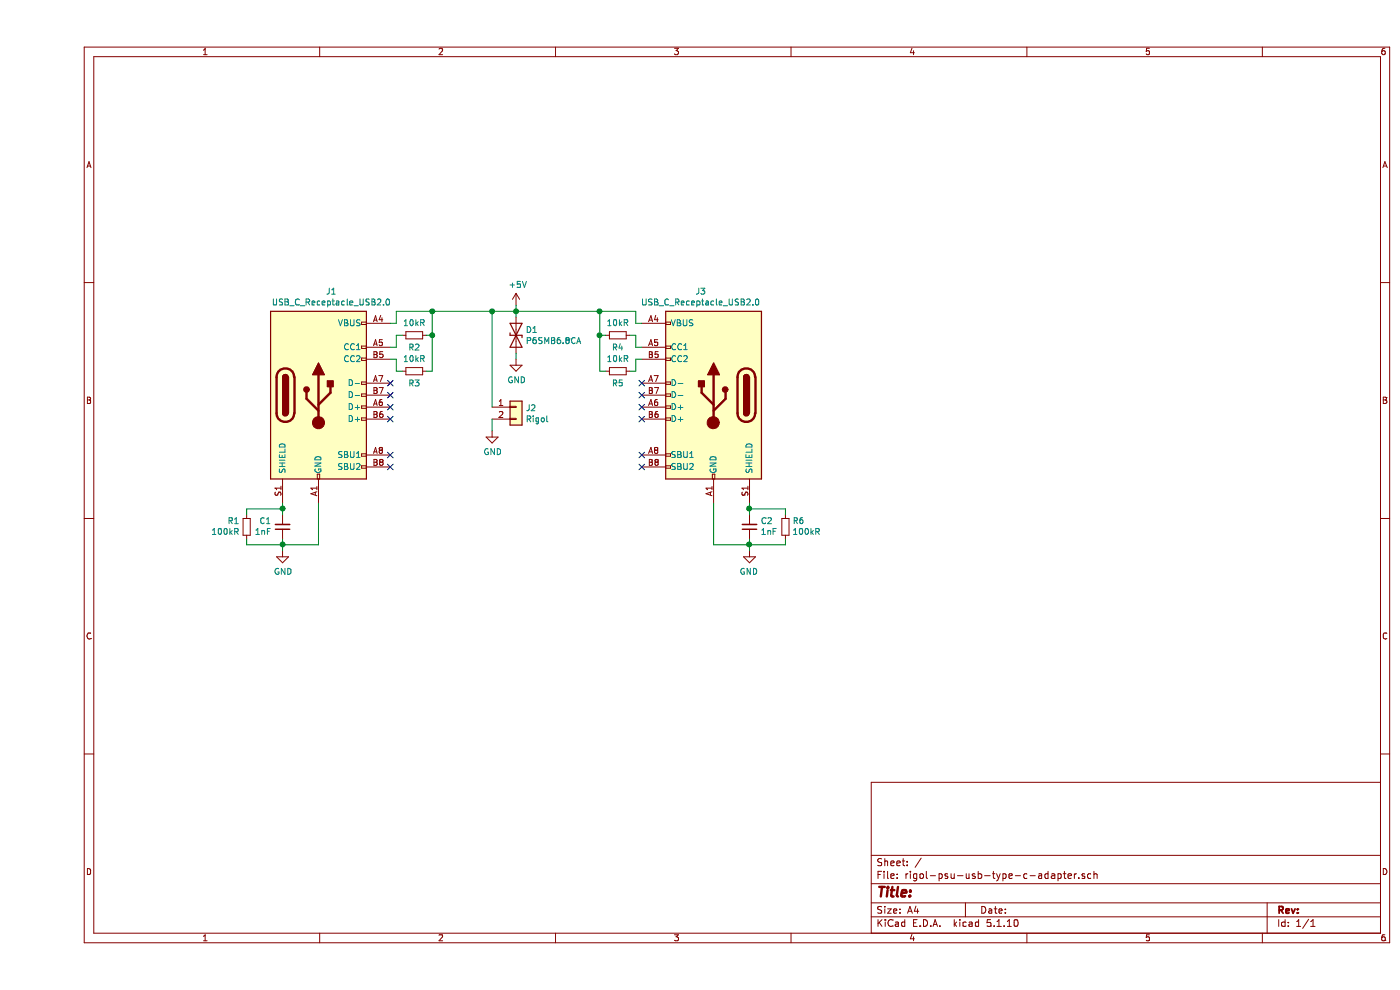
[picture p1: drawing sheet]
EESchema Schematic File Version 4
EELAYER 30 0
EELAYER END
$Descr A4 11693 8268
encoding utf-8
Sheet 1 1
Title ""
Date ""
Rev ""
Comp ""
Comment1 ""
Comment2 ""
Comment3 ""
Comment4 ""
$EndDescr
$Comp
L Connector:USB_C_Receptacle_USB2.0 J1
U 1 1
P 2350 3300
F 0 "J1" H 2457 4167 50  0000 C CNN
F 1 "USB_C_Receptacle_USB2.0" H 2457 4076 50  0000 C CNN
F 2 "Connector_USB:USB_C_Receptacle_Palconn_UTC16-G" H 2500 3300 50  0001 C CNN
F 3 "https://www.usb.org/sites/default/files/documents/usb_type-c.zip" H 2500 3300 50  0001 C CNN
F 4 "C167321" H 2350 3300 50  0001 C CNN "LCSC"
	1    2350 3300
	1    0    0    -1  
$EndComp
$Comp
L Device:R_Small R3
U 1 1
P 3150 3100
F 0 "R3" V 3250 3100 50  0000 C CNN
F 1 "10kR" V 3045 3100 50  0000 C CNN
F 2 "Resistor_SMD:R_0402_1005Metric" H 3150 3100 50  0001 C CNN
F 3 "~" H 3150 3100 50  0001 C CNN
F 4 "C25744" H 3150 3100 50  0001 C CNN "LCSC"
	1    3150 3100
	0    1    1    0   
$EndComp
$Comp
L Device:R_Small R2
U 1 1
P 3150 2800
F 0 "R2" V 3250 2800 50  0000 C CNN
F 1 "10kR" V 3045 2800 50  0000 C CNN
F 2 "Resistor_SMD:R_0402_1005Metric" H 3150 2800 50  0001 C CNN
F 3 "~" H 3150 2800 50  0001 C CNN
F 4 "C25744" H 3150 2800 50  0001 C CNN "LCSC"
	1    3150 2800
	0    1    1    0   
$EndComp
Wire Wire Line
	2950 2900 3000 2900
Wire Wire Line
	3000 2900 3000 2800
Wire Wire Line
	3000 2800 3050 2800
Wire Wire Line
	2950 3000 3000 3000
Wire Wire Line
	3000 3000 3000 3100
Wire Wire Line
	3000 3100 3050 3100
Wire Wire Line
	2950 2700 3000 2700
Wire Wire Line
	3000 2700 3000 2600
Wire Wire Line
	3000 2600 3300 2600
Wire Wire Line
	3300 2600 3300 2800
Wire Wire Line
	3300 2800 3250 2800
Wire Wire Line
	3250 3100 3300 3100
Wire Wire Line
	3300 3100 3300 2800
Connection ~ 3300 2800
$Comp
L Device:C_Small C1
U 1 1
P 2050 4400
F 0 "C1" H 1958 4354 50  0000 R CNN
F 1 "1nF" H 1958 4445 50  0000 R CNN
F 2 "Capacitor_SMD:C_1206_3216Metric" H 2050 4400 50  0001 C CNN
F 3 "~" H 2050 4400 50  0001 C CNN
F 4 "C35216" H 2050 4400 50  0001 C CNN "LCSC"
	1    2050 4400
	1    0    0    1   
$EndComp
$Comp
L Device:R_Small R1
U 1 1
P 1750 4400
F 0 "R1" H 1692 4354 50  0000 R CNN
F 1 "100kR" H 1692 4445 50  0000 R CNN
F 2 "Resistor_SMD:R_1206_3216Metric" H 1750 4400 50  0001 C CNN
F 3 "~" H 1750 4400 50  0001 C CNN
F 4 "C17900" H 1750 4400 50  0001 C CNN "LCSC"
	1    1750 4400
	1    0    0    1   
$EndComp
Wire Wire Line
	2050 4250 1750 4250
Wire Wire Line
	1750 4250 1750 4300
Wire Wire Line
	2050 4300 2050 4250
Connection ~ 2050 4250
Wire Wire Line
	2050 4250 2050 4200
Wire Wire Line
	1750 4500 1750 4550
Wire Wire Line
	1750 4550 2050 4550
Wire Wire Line
	2050 4550 2050 4500
$Comp
L power:GND #PWR0101
U 1 1
P 2050 4600
F 0 "#PWR0101" H 2050 4350 50  0001 C CNN
F 1 "GND" H 2055 4427 50  0000 C CNN
F 2 "" H 2050 4600 50  0001 C CNN
F 3 "" H 2050 4600 50  0001 C CNN
	1    2050 4600
	1    0    0    -1  
$EndComp
Wire Wire Line
	2050 4600 2050 4550
Connection ~ 2050 4550
NoConn ~ 2950 3200
NoConn ~ 2950 3300
NoConn ~ 2950 3400
NoConn ~ 2950 3500
NoConn ~ 2950 3800
NoConn ~ 2950 3900
Wire Wire Line
	2350 4550 2050 4550
Wire Wire Line
	2350 4200 2350 4550
$Comp
L Connector:USB_C_Receptacle_USB2.0 J3
U 1 1
P 5650 3300
F 0 "J3" H 5757 4167 50  0000 C CNN
F 1 "USB_C_Receptacle_USB2.0" H 5757 4076 50  0000 C CNN
F 2 "Connector_USB:USB_C_Receptacle_Palconn_UTC16-G" H 5800 3300 50  0001 C CNN
F 3 "https://www.usb.org/sites/default/files/documents/usb_type-c.zip" H 5800 3300 50  0001 C CNN
F 4 "C167321" H 5650 3300 50  0001 C CNN "LCSC"
	1    5650 3300
	-1   0    0    -1  
$EndComp
$Comp
L Device:R_Small R5
U 1 1
P 4850 3100
F 0 "R5" V 4950 3100 50  0000 C CNN
F 1 "10kR" V 4745 3100 50  0000 C CNN
F 2 "Resistor_SMD:R_0402_1005Metric" H 4850 3100 50  0001 C CNN
F 3 "~" H 4850 3100 50  0001 C CNN
F 4 "C25744" H 4850 3100 50  0001 C CNN "LCSC"
	1    4850 3100
	0    -1   1    0   
$EndComp
$Comp
L Device:R_Small R4
U 1 1
P 4850 2800
F 0 "R4" V 4950 2800 50  0000 C CNN
F 1 "10kR" V 4745 2800 50  0000 C CNN
F 2 "Resistor_SMD:R_0402_1005Metric" H 4850 2800 50  0001 C CNN
F 3 "~" H 4850 2800 50  0001 C CNN
F 4 "C25744" H 4850 2800 50  0001 C CNN "LCSC"
	1    4850 2800
	0    -1   1    0   
$EndComp
Wire Wire Line
	5050 2900 5000 2900
Wire Wire Line
	5000 2900 5000 2800
Wire Wire Line
	5000 2800 4950 2800
Wire Wire Line
	5050 3000 5000 3000
Wire Wire Line
	5000 3000 5000 3100
Wire Wire Line
	5000 3100 4950 3100
Wire Wire Line
	5050 2700 5000 2700
Wire Wire Line
	5000 2700 5000 2600
Wire Wire Line
	5000 2600 4700 2600
Wire Wire Line
	4700 2600 4700 2800
Wire Wire Line
	4700 2800 4750 2800
Wire Wire Line
	4750 3100 4700 3100
Wire Wire Line
	4700 3100 4700 2800
Connection ~ 4700 2800
$Comp
L Device:C_Small C2
U 1 1
P 5950 4400
F 0 "C2" H 5858 4354 50  0000 R CNN
F 1 "1nF" H 5858 4445 50  0000 R CNN
F 2 "Capacitor_SMD:C_1206_3216Metric" H 5950 4400 50  0001 C CNN
F 3 "~" H 5950 4400 50  0001 C CNN
F 4 "C35216" H 5950 4400 50  0001 C CNN "LCSC"
	1    5950 4400
	-1   0    0    1   
$EndComp
$Comp
L Device:R_Small R6
U 1 1
P 6250 4400
F 0 "R6" H 6192 4354 50  0000 R CNN
F 1 "100kR" H 6192 4445 50  0000 R CNN
F 2 "Resistor_SMD:R_1206_3216Metric" H 6250 4400 50  0001 C CNN
F 3 "~" H 6250 4400 50  0001 C CNN
F 4 "C17900" H 6250 4400 50  0001 C CNN "LCSC"
	1    6250 4400
	-1   0    0    1   
$EndComp
Wire Wire Line
	5950 4250 6250 4250
Wire Wire Line
	6250 4250 6250 4300
Wire Wire Line
	5950 4300 5950 4250
Connection ~ 5950 4250
Wire Wire Line
	5950 4250 5950 4200
Wire Wire Line
	6250 4500 6250 4550
Wire Wire Line
	6250 4550 5950 4550
Wire Wire Line
	5950 4550 5950 4500
$Comp
L power:GND #PWR0102
U 1 1
P 5950 4600
F 0 "#PWR0102" H 5950 4350 50  0001 C CNN
F 1 "GND" H 5955 4427 50  0000 C CNN
F 2 "" H 5950 4600 50  0001 C CNN
F 3 "" H 5950 4600 50  0001 C CNN
	1    5950 4600
	-1   0    0    -1  
$EndComp
Wire Wire Line
	5950 4600 5950 4550
Connection ~ 5950 4550
NoConn ~ 5050 3200
NoConn ~ 5050 3300
NoConn ~ 5050 3400
NoConn ~ 5050 3500
NoConn ~ 5050 3800
NoConn ~ 5050 3900
Wire Wire Line
	5650 4550 5950 4550
Wire Wire Line
	5650 4200 5650 4550
$Comp
L Device:D_TVS D1
U 1 1
P 4000 2800
F 0 "D1" V 3954 2880 50  0000 L CNN
F 1 "P6SMB6.8CA" V 4045 2880 50  0000 L CNN
F 2 "Diode_SMD:D_SMB" H 4000 2800 50  0001 C CNN
F 3 "~" H 4000 2800 50  0001 C CNN
F 4 "C78395" V 4000 2800 50  0001 C CNN "LCSC"
	1    4000 2800
	0    1    1    0   
$EndComp
Wire Wire Line
	3300 2600 3800 2600
Connection ~ 3300 2600
Wire Wire Line
	4000 2650 4000 2600
$Comp
L power:GND #PWR0103
U 1 1
P 4000 3000
F 0 "#PWR0103" H 4000 2750 50  0001 C CNN
F 1 "GND" H 4005 2827 50  0000 C CNN
F 2 "" H 4000 3000 50  0001 C CNN
F 3 "" H 4000 3000 50  0001 C CNN
	1    4000 3000
	1    0    0    -1  
$EndComp
Wire Wire Line
	4000 3000 4000 2950
Wire Wire Line
	4700 2600 4000 2600
Connection ~ 4700 2600
Connection ~ 4000 2600
$Comp
L Connector_Generic:Conn_01x02 J2
U 1 1
P 4000 3400
F 0 "J2" H 4080 3392 50  0000 L CNN
F 1 "Rigol" H 4080 3301 50  0000 L CNN
F 2 "rigol-psu:DP832" H 4000 3400 50  0001 C CNN
F 3 "~" H 4000 3400 50  0001 C CNN
	1    4000 3400
	1    0    0    -1  
$EndComp
Wire Wire Line
	3800 3400 3800 2600
Connection ~ 3800 2600
Wire Wire Line
	3800 2600 4000 2600
$Comp
L power:GND #PWR0104
U 1 1
P 3800 3600
F 0 "#PWR0104" H 3800 3350 50  0001 C CNN
F 1 "GND" H 3805 3427 50  0000 C CNN
F 2 "" H 3800 3600 50  0001 C CNN
F 3 "" H 3800 3600 50  0001 C CNN
	1    3800 3600
	1    0    0    -1  
$EndComp
Wire Wire Line
	3800 3600 3800 3500
$Comp
L power:+5V #PWR0105
U 1 1
P 4000 2550
F 0 "#PWR0105" H 4000 2400 50  0001 C CNN
F 1 "+5V" H 4015 2723 50  0000 C CNN
F 2 "" H 4000 2550 50  0001 C CNN
F 3 "" H 4000 2550 50  0001 C CNN
	1    4000 2550
	1    0    0    -1  
$EndComp
Wire Wire Line
	4000 2550 4000 2600
$EndSCHEMATC
